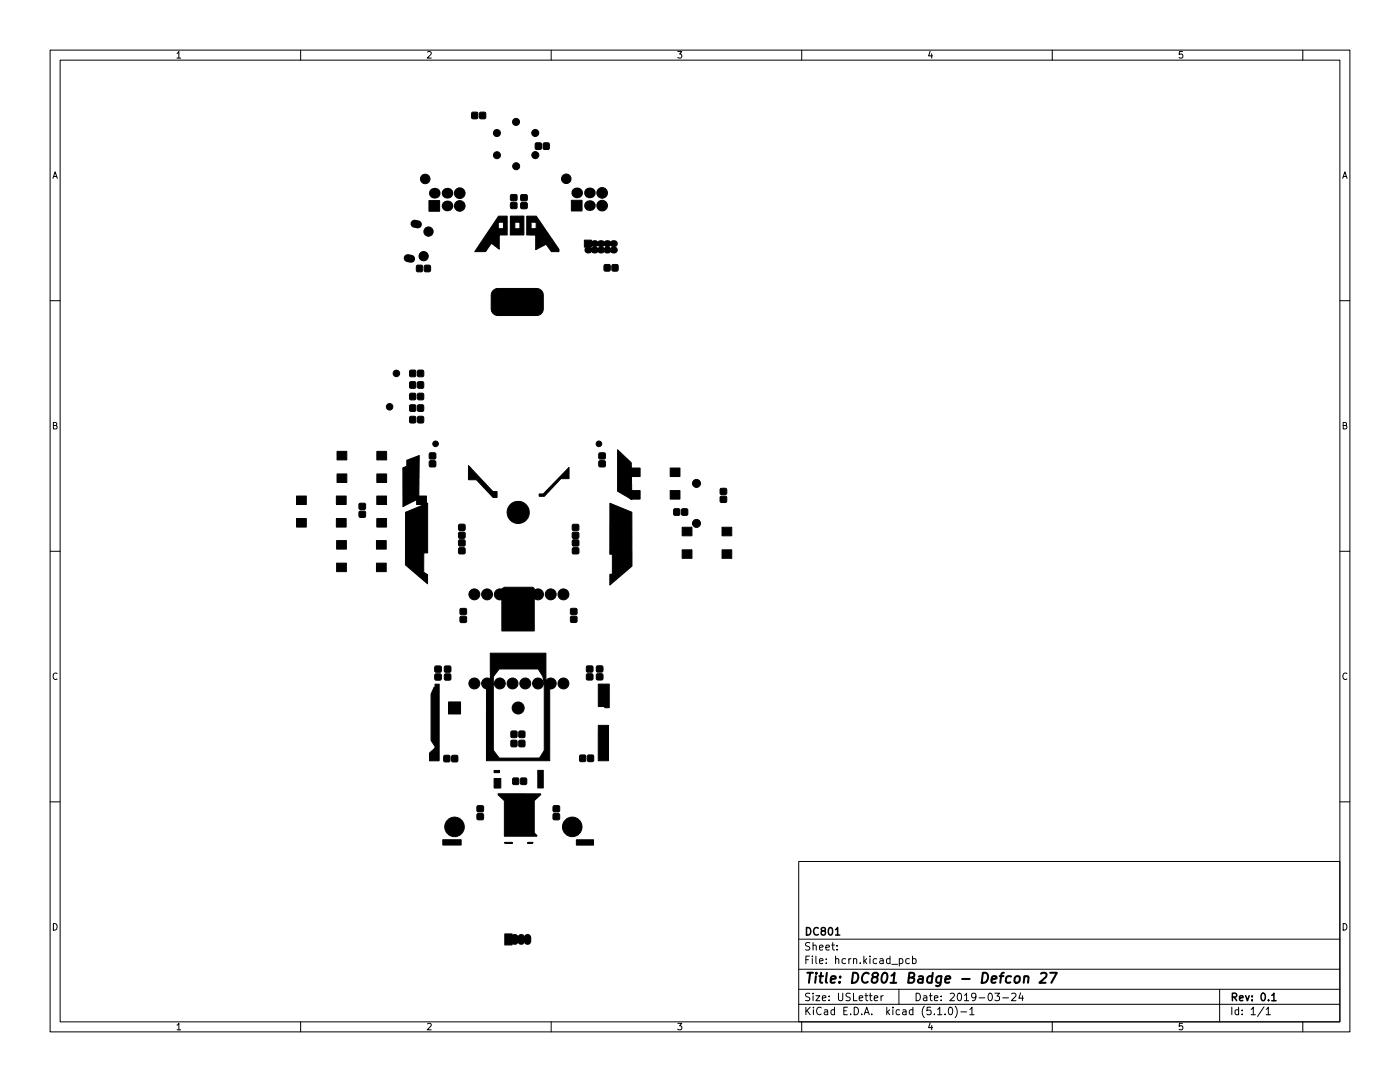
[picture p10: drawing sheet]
<svg xmlns="http://www.w3.org/2000/svg" width="279mm" height="216mm" viewBox="0 0 279 216" stroke-linecap="round" stroke-linejoin="round" font-family="sans-serif">
<g fill="none" stroke="#000" stroke-width=".2">
<path d="M10 10h259.4v195.9h-259.4zM12 12h255.4v191.9h-255.4zM60 10v2M110 10v2M160 10v2M210 10v2M260 10v2M10 60h2M267.4 60h2M10 110h2M267.4 110h2M10 160h2"/>
<path d="M267.4 160h2M159.4 171.9h108v32h-108zM159.4 197.4h108M159.4 193.4h108M159.4 187.4h108M167 189.4v.2M167 188.7v.1M174.5 199.2l.7-.2-.1-.3h-.4l-.2 .2v.7h.6M175.8 198.7v1M176.3 198.7l-.5 .3M179.4 197.4v3M179.5 191.4l.4-.1 .3 .3-.2 .6h-.5"/>
<path d="M181.5 191.4l-.5-.1-.2 .3 .1 .6h.6M182.1 191.4l.4-.1 .3 .3-.1 .6h-.6M182.1 190.8v1.5M198.5 198.2h1l-.5 .5 .4 .2v.6l-.2 .2-.7-.2M200.1 199.1h1.2M201.9 198.3l.6-.1 .3 .4-1 1.1h1M203.7 198.1l-.4 1.1h1M204 198.7v1M243.4 197.4v6.5M60 203.9v2M110 203.9v2M159.4 200.4h108"/>
<path d="M160 203.9v2M187.1 201.4l.4-.4v1.5M187.1 202.5h.9M188.6 202.3v.2M189.4 201.1l.2-.1a.8 .8 0 0 1 .5 .7 .8 .8 0 0 1-.5 .8l-.2-.2-.1-.4zM190.6 200.8a1.72 1.72 0 0 1 0 2.2M191.8 201.9h1.1M193.5 201.4l.5-.4v1.5M193.5 202.5h.9M210 203.9v2M252.3 200.9l-1.3 1.9M252.7 201.4l.4-.4v1.5"/>
<path d="M252.7 202.5h.8M260 203.9v2"/>
</g>
<path d="M166.7 186.6h.9M253.8 198.6l.4-.4v1.5M253.8 199.7h.9" fill="none" stroke="#000" stroke-width=".3"/>
<path d="M202.6 195a.52 .52 0 0 1 .6-.2 .52 .52 0 0 1 .4 .4l-.2 .7a.52 .52 0 0 1-.6 .2 .52 .52 0 0 1-.4-.4zM204.4 195a.49 .49 0 0 1 .9 .1l-.2 1M204.5 194.8l-.2 1.3M207.8 194.3l.3-.2h.4l.3 .2 .1 .4-.2 .3-1.3 1.1h1.3M209.6 194.1h1.3l-1.1 2" fill="none" stroke="#000" stroke-width=".4"/>
<g fill="#000" stroke="#000" stroke-width=".2">
<path d="M94.2 22.5h1.1v1.1h-1.1zM95.8 22.5h1.1v1.1h-1.1zM101.9 38.9h1.2v1.1h-1.2zM104 38.9h1.2v1.1h-1.2zM106.9 28.6h1.1v1.1h-1.1zM108.5 28.6h1.1v1.1h-1.1zM114 40h2.2v2.1h-2.2zM83.2 53h1.1v1.2h-1.1zM85.6 40h2.1v2.2h-2.1zM84.8 53h1v1.2h-1zM100.5 44.4h.7v1.2h-.7zM99.5 43.1h1.7v1.2h-1.8v1.3h1.8v1.3h-1.6v2.8l-1.5-1.2-1.2 1.7h-2.2z"/>
<path d="M101.8 44.4h.9v1.2h-.9zM101.9 40.5h1.2v1.1h-1.2zM101.8 43.1h2.8v3.8h-2.8v-1.3h2v-1.3h-2zM104 40.5h1.2v1.1h-1.2zM105.1 44.4h.9v1.2h-.9zM98.4 58l.5-.3 .5-.1h7.7a1.35 1.35 0 0 1 1.3 1.3v2.7a1.35 1.35 0 0 1-1.3 1.4h-7.7a1.35 1.35 0 0 1-1.4-1.4v-2.8zM105.1 43.1h1.9l4.6 6.7v.4h-1.5l-1.1-1.5-2.1 1.1v-2.9h-1.8v-1.3h1.9v-1.3h-1.9zM116.6 47.9h1.4v1.4h-1.4zM120.6 52.9h1.1v1.1h-1.1zM122.2 52.9h1.1v1.1h-1.1zM81.8 73.9h1.1v1.2h-1.1zM81.8 76.2h1.1v1.2h-1.1z"/>
<path d="M81.8 78.5h1.1v1.2h-1.1zM83.4 73.9h1.1v1.2h-1.1zM83.4 76.2h1.1v1.2h-1.1zM83.4 78.5h1.1v1.2h-1.1zM67.3 94.6h1.9v1.7h-1.9zM67.3 90.1h1.9v1.7h-1.9zM75.2 94.6h2v1.7h-2zM75.2 90.1h2v1.7h-2zM81.8 80.8h1.1v1.2h-1.1zM81.8 83.2h1.1v1.1h-1.1zM81.2 91.8l2.5-.9-.1 8.6-3.2 1.6v-7.7l.8-.4zM83.4 80.8h1.1v1.2h-1.1z"/>
<path d="M83.4 83.2h1.1v1.1h-1.1zM85.7 90.4h1.2v1.1h-1.2zM85.7 92h1.2v1.1h-1.2zM93.5 92.9l4.9 5.2h.8v1.2h-.8l-3.3-3.6h-1.6zM107.6 98.6h.8l5.2-5.3v2.2h-1.7l-3.3 3.5h-1zM119.6 90.4h1.1v1.1h-1.1zM119.6 92h1.1v1.1h-1.1zM125.8 97.9h2v1.7h-2zM125.8 93.4h2v1.7h-2zM123.2 89.7l2.8 2.6 .1 7.4-2.9-1.7zM133.8 97.9h1.9v1.7h-1.9zM133.8 93.4h1.9v1.7h-1.9z"/>
<path d="M143.8 99.1h1.2v1.1h-1.2zM143.8 97.5h1.2v1.1h-1.2zM59.2 99h1.9v1.7h-1.9zM59.2 103.5h1.9v1.7h-1.9zM67.1 99h2v1.7h-2zM67.1 103.5h2v1.7h-2zM67.2 107.9h1.9v1.7h-1.9zM67.2 112.4h1.9v1.7h-1.9zM71.7 100.5h1.2v1.1h-1.2zM71.7 102.1h1.2v1.1h-1.2zM75.1 107.9h2v1.7h-2zM75.1 112.4h2v1.7h-2z"/>
<path d="M75.2 103.5h1.9v1.7h-1.9zM75.2 99h1.9v1.7h-1.9zM83.1 103.5h2v1.7h-2zM83.1 99h2v1.7h-2zM80.9 102.2l4.4-1.8 .1 9.9h-.8v3.9l.7 .5v1.8l-4.4-3.8zM91.6 106.3h1.2v1h-1.2zM91.6 104.7h1.2v1.1h-1.2zM91.6 109.4h1.2v1.1h-1.2zM91.6 107.8h1.2v1.1h-1.2zM100.2 117.5l.5-.3h5.6l.3 .2v8.5h-6.5zM114.3 104.7h1.1v1.1h-1.1zM114.3 106.3h1.1v1.1h-1.1z"/>
<path d="M114.3 109.4h1.2v1.1h-1.2zM114.3 107.8h1.2v1.1h-1.2zM121.7 100.4l4.4 1.8v10.8l-4.4 3.7v-2.1h.5v-4h-.5zM134.5 101.6h1.1v1.2h-1.1zM136.1 101.6h1.1v1.2h-1.1zM136.1 109.7h2v1.7h-2zM136.1 105.2h2v1.7h-2zM144.1 109.7h1.9v1.7h-1.9zM144.1 105.2h1.9v1.7h-1.9zM86.8 133h1.2v1.1h-1.2zM86.8 134.5h1.2v1.1h-1.2zM88.7 134.5h1.2v1.1h-1.2z"/>
<path d="M88.7 133h1.2v1.1h-1.2zM91.9 121.5h1.1v1.1h-1.1zM91.9 123.1h1.1v1h-1.1zM97.8 130.3h11.1v5.7l.8 .9v14.9h-12.6v-14.4l.8-.9h.5v13.2l1.2 1.6h8.1l.9-1.6v-13.3l-.2-1.4-1-1.5h-7.8l-1.2 1.5v1.5h-.5zM113.9 121.5h1.2v1.1h-1.2zM113.9 123h1.2v1.1h-1.2zM117.1 134.5h1.2v1.1h-1.2zM117.1 132.9h1.2v1.1h-1.2zM119.1 132.9h1.2v1.1h-1.2zM119.1 134.5h1.2v1.1h-1.2zM86.8 136.5h.9l-.1 15.3h-1.9v-1.5l1.1-1v-.4l-.8-1.2v-9.2l.6-1.3h.2zM89.5 140.1h2.4v2.4h-2.4z"/>
<path d="M88.6 150.8h1.1v1.2h-1.1zM90.2 150.8h1.1v1.2h-1.1zM98.6 153.7h1.1v.5h-1.1zM98.6 155.3h1.4v1.9h-1.4zM102 145.9h1.1v1.2h-1.1zM102 147.8h1.1v1.1h-1.1zM102.4 155.3h1.1v1.2h-1.1zM103.6 145.9h1.1v1.2h-1.1zM103.6 147.8h1.1v1.1h-1.1zM104 155.3h1v1.2h-1zM99.4 158.4h8.5v.2l-1.3 1.2v6.4l.5 .7h-6.4v-7.1l-1.3-1.2zM107.3 153.7h1.1v3.5h-1.1z"/>
<path d="M115.7 150.7h1.1v1.2h-1.1zM117.3 150.7h1.1v1.2h-1.1zM119.4 144.7h2v7.1h-2zM119.4 136.5h2.2v4.7h-.9v-.2h-1.3zM88.4 167.6h3.6v1h-3.6zM95.3 162.4h1.1v1.1h-1.1zM95.3 160.8h1.1v1.1h-1.1zM100.7 168.1h1.6v.2h-1.4zM105.3 168.1h1.1l-.1 .2h-1zM110.4 160.8h1.2v1.1h-1.2zM110.4 162.4h1.2v1.1h-1.2zM115 167.6h3.5v1h-3.5z"/>
<path d="M100.7 186.3h1.5v2.3h-1.5z"/>
<circle cx="84.9" cy="35.7" r=".95"/>
<circle cx="91.7" cy="38.5" r="1.06"/>
<circle cx="99.2" cy="26.5" r=".7"/>
<circle cx="99.2" cy="31" r=".7"/>
<circle cx="103" cy="24.3" r=".7"/>
<circle cx="103" cy="33.2" r=".7"/>
<circle cx="106.8" cy="26.5" r=".7"/>
<circle cx="106.8" cy="31" r=".7"/>
<circle cx="113" cy="35.7" r=".95"/>
<circle cx="120.2" cy="38.5" r="1.06"/>
<circle cx="84.5" cy="51.1" r=".92"/>
<circle cx="85.5" cy="46.2" r=".92"/>
<circle cx="91.7" cy="41.1" r="1.06"/>
<circle cx="120.2" cy="41" r="1.06"/>
<circle cx="79.1" cy="74.5" r=".65"/>
<circle cx="77.8" cy="81.2" r=".65"/>
<circle cx="86.9" cy="88.6" r=".56"/>
<circle cx="119.5" cy="88.6" r=".56"/>
<circle cx="139" cy="96.5" r=".8"/>
<circle cx="94.7" cy="118.6" r="1.09"/>
<circle cx="97.2" cy="118.6" r="1.09"/>
<circle cx="99.7" cy="118.6" r="1.09"/>
<circle cx="102.3" cy="118.6" r="1.09"/>
<circle cx="103.4" cy="102.2" r="2.21"/>
<circle cx="104.8" cy="118.6" r="1.09"/>
<circle cx="107.4" cy="118.6" r="1.09"/>
<circle cx="109.9" cy="118.6" r="1.09"/>
<circle cx="112.4" cy="118.6" r="1.09"/>
<circle cx="139" cy="104.4" r=".8"/>
<circle cx="94.7" cy="136.4" r="1.09"/>
<circle cx="97.2" cy="136.4" r="1.09"/>
<circle cx="99.7" cy="136.4" r="1.09"/>
<circle cx="102.3" cy="136.4" r="1.09"/>
<circle cx="104.8" cy="136.4" r="1.09"/>
<circle cx="107.4" cy="136.4" r="1.09"/>
<circle cx="109.9" cy="136.4" r="1.09"/>
<circle cx="112.4" cy="136.4" r="1.09"/>
<circle cx="103.4" cy="141.3" r="1.2"/>
<circle cx="90.7" cy="165" r="1.95"/>
<circle cx="114.2" cy="165" r="1.95"/>
</g>
<path d="M102.8 187.1v.7M104 187.1v.7M105.3 187.1v.7" fill="none" stroke="#000" stroke-width="1.5"/>
<path d="M81.4 51.5l.6 .1M82.7 44.6l.7 .2" fill="none" stroke="#000" stroke-width="1.6"/>
<g fill="#000">
<circle cx="86.7" cy="38.6" r="1.06"/>
<circle cx="89.2" cy="38.6" r="1.06"/>
<circle cx="115.1" cy="38.5" r="1.06"/>
<circle cx="117.6" cy="38.5" r="1.06"/>
<circle cx="89.2" cy="41.1" r="1.06"/>
<circle cx="117.3" cy="49.9" r=".7"/>
<circle cx="117.6" cy="41" r="1.06"/>
<circle cx="118.6" cy="49.9" r=".7"/>
<circle cx="118.6" cy="48.6" r=".7"/>
<circle cx="119.9" cy="48.6" r=".7"/>
<circle cx="119.9" cy="49.9" r=".7"/>
<circle cx="121.1" cy="48.6" r=".7"/>
<circle cx="121.1" cy="49.9" r=".7"/>
<circle cx="122.4" cy="49.9" r=".7"/>
<circle cx="122.4" cy="48.6" r=".7"/>
</g>
<text font-size="2.8" x="160.4" y="196.2">Title: DC801 Badge - Defcon 27</text>
<g font-size="2.1">
<text x="160.4" y="189.7">Sheet:</text>
<text x="160.4" y="186.7">DC801</text>
<text x="160.4" y="192.4">File: hcrn.kicad_pcb</text>
<text x="160.4" y="202.5">KiCad E.D.A. kicad (5.1.0)-1</text>
<text x="160.4" y="199.7">Size: USLetter</text>
<text x="182.4" y="199.7">Date: 2019-03-24</text>
<text x="245.4" y="199.7">Rev: 0.1</text>
<text x="245.4" y="202.5">Id: 1/1</text>
</g>
<g font-size="1.8">
<text x="35" y="11.6">1</text>
<text x="85" y="11.6">2</text>
<text x="135" y="11.6">3</text>
<text x="185" y="11.6">4</text>
<text x="235" y="11.6">5</text>
<text x="10.3" y="35.6">A</text>
<text x="267.7" y="35.6">A</text>
<text x="10.3" y="85.7">B</text>
<text x="267.7" y="85.7">B</text>
<text x="10.3" y="135.6">C</text>
<text x="267.7" y="135.6">C</text>
<text x="10.3" y="185.7">D</text>
<text x="267.7" y="185.7">D</text>
<text x="35" y="205.6">1</text>
<text x="85" y="205.6">2</text>
<text x="135" y="205.6">3</text>
<text x="185" y="205.6">4</text>
<text x="235" y="205.6">5</text>
</g>
</svg>
